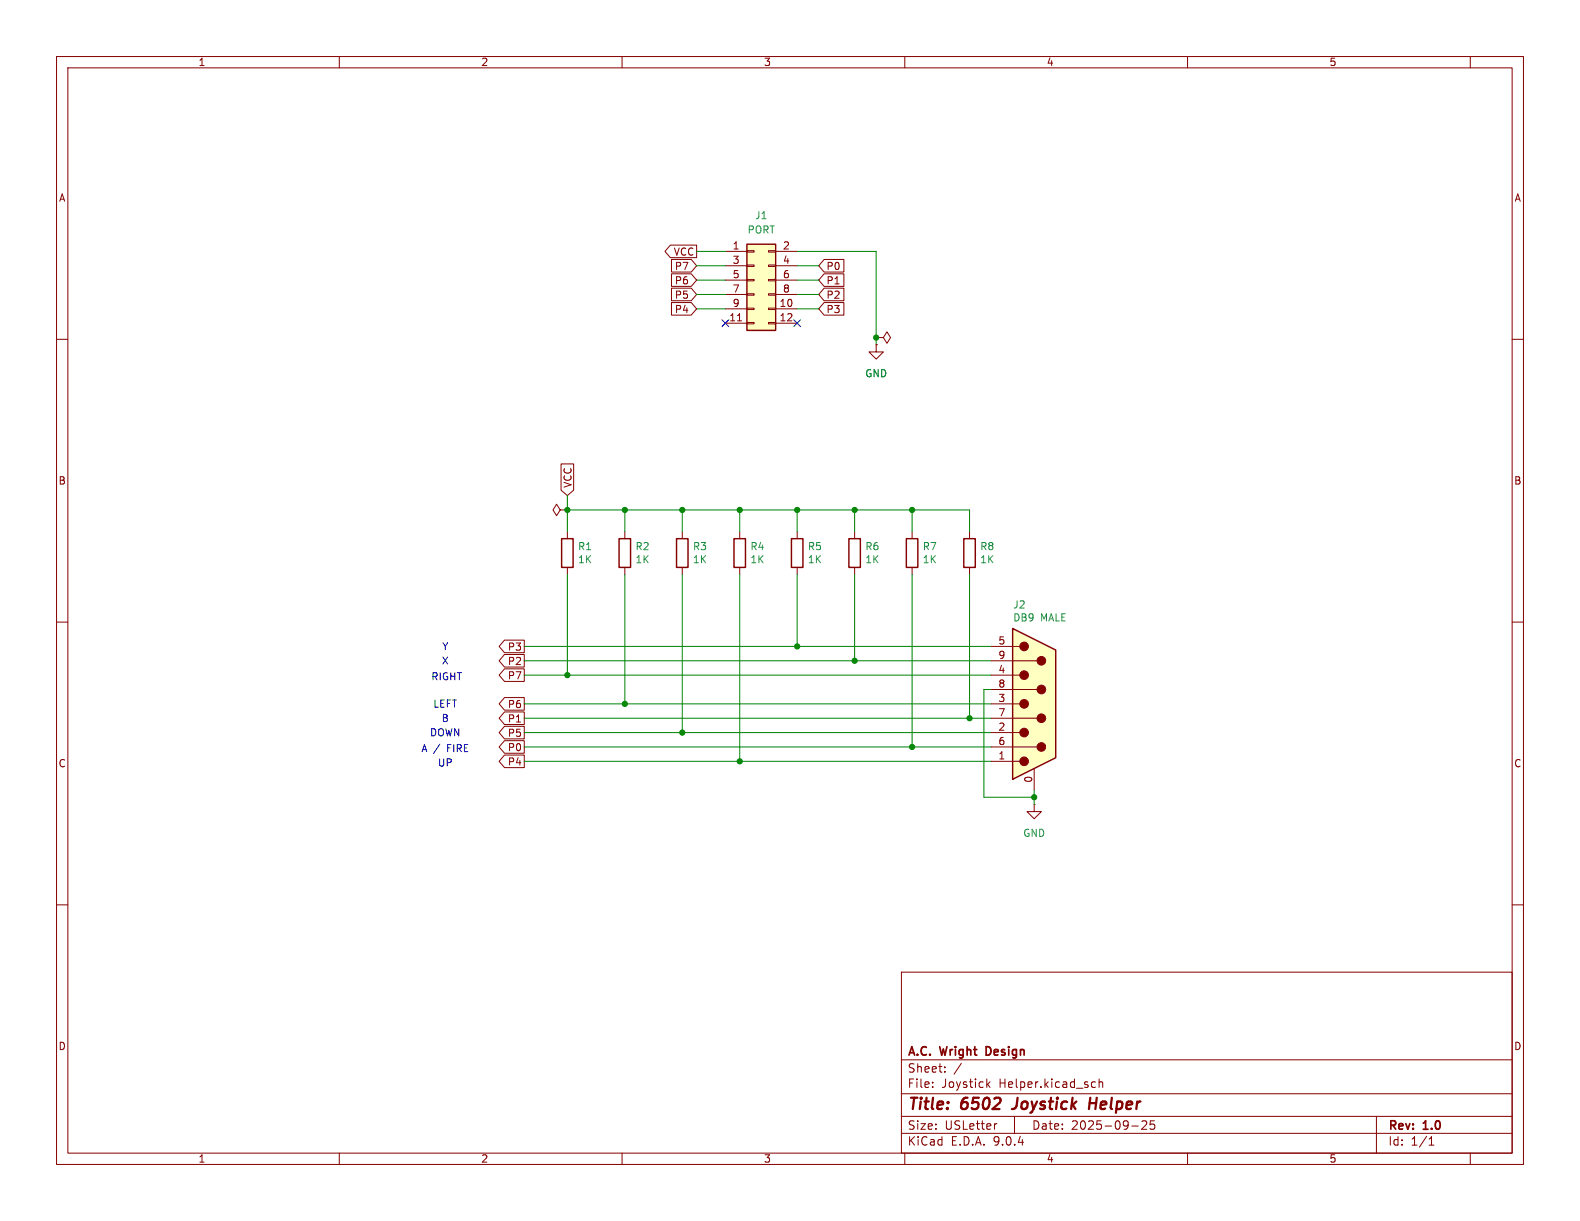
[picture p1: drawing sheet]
<svg xmlns="http://www.w3.org/2000/svg" width="279mm" height="216mm" viewBox="0 0 279 216" stroke-linecap="round" stroke-linejoin="round" font-family="sans-serif">
<g fill="none" stroke="#840000" stroke-width=".18">
<path d="M10 10h259.4v195.9h-259.4zM12 12h255.4v191.9h-255.4zM60 10v2M110 10v2M160 10v2M210 10v2M260 10v2M10 60h2M154.9 61v1.2h1.3l-1.3 1.3-1.2-1.3h1.2M154.9 61h.1M267.4 60h2M99.1 90.2l-.7-1-.6 1 .6 1 .7-1h1.2"/>
<path d="M100.3 90.2h.1M100.3 94v1.3M110.5 94v1.3M141 94v1.3M151.1 94v1.3M161.3 94v1.3M10 110h2M100.3 100.3v1.3M110.5 100.3v1.3M141 100.3v1.3M151.1 100.3v1.3M161.3 100.3v1.3"/>
<path d="M267.4 110h2M182.9 142.2v1.3h1.2l-1.2 1.3-1.3-1.3h1.3M182.9 142.2h.1M10 160h2M159.4 171.9h108v32h-108zM267.4 160h2M159.4 197.4h108M159.4 193.4h108M159.4 187.4h108M164.9 192.1v.2M164.9 191.4v.1M167.1 189.4v.2"/>
<path d="M167.1 188.7v.1M170 188l-1.3 1.9M174.6 191.7l.5 .6M175.1 191.3l-.6 .6M176.3 198.7l-.3 .1M179.4 197.4v3M193.3 191.3l.4 .1M193.7 192.2l-.4 .1M194.4 191.4l.2-.1 .3 .1 .1 .9M194.4 190.8v1.5M200.1 199.1h1.2M202.7 198.3v.5l-.8 .9h.9"/>
<path d="M203.4 198.2v.7l.2-.1h.5l.1 .6-.3 .3-.5-.2M243.4 197.4v6.5M60 203.9v2M110 203.9v2M159.4 200.4h108M160 203.9v2M210 203.9v2M252.7 202.5h.9M252.7 201.4l.4-.4v1.5M260 203.9v2"/>
</g>
<path d="M179.4 196l-.5 .1M192.7 195.1h1.1M192.8 194.1l-.2 2" fill="none" stroke="#840000" stroke-width=".4"/>
<path d="M174.7 185.1h-.3v1.5h.3" fill="none" stroke="#840000" stroke-width=".3"/>
<path d="M99.3 95.3h2v5h-2zM109.5 95.3h2v5h-2zM140 95.3h2v5h-2zM150.1 95.3h2v5h-2zM160.3 95.3h2v5h-2z" fill="none" stroke="#840000" stroke-width=".25"/>
<path d="M179.1 111.1l7.6 3.8v19.1l-7.6 3.8z" fill="#ffffc2"/>
<path d="M171.4 94v1.3M171.4 100.3v1.3M175.3 114.3h5M175.3 116.8h8.1M175.3 119.4h5M175.3 121.9h8.1M175.3 124.5h5M175.3 127h8.1M175.3 129.5h5M175.3 132.1h8.1M175.3 134.6h5M182.9 135.9v3.8" fill="none" stroke="#840000" stroke-width=".18"/>
<path d="M170.4 95.3h2.1v5h-2.1zM179.1 111.1l7.6 3.8v19.1l-7.6 3.8z" fill="none" stroke="#840000" stroke-width=".25"/>
<g fill="#840000" stroke="#840000" stroke-width=".18">
<circle cx="181.1" cy="114.3" r=".76"/>
<circle cx="181.1" cy="119.4" r=".76"/>
<circle cx="181.1" cy="124.5" r=".76"/>
<circle cx="181.1" cy="129.5" r=".76"/>
<circle cx="181.1" cy="134.6" r=".76"/>
<circle cx="184.1" cy="116.8" r=".76"/>
<circle cx="184.1" cy="121.9" r=".76"/>
<circle cx="184.1" cy="127" r=".76"/>
<circle cx="184.1" cy="132.1" r=".76"/>
</g>
<path d="M132.1 43.2h5.1v15.2h-5.1z" fill="#ffffc2"/>
<path d="M132.1 43.2h5.1v15.2h-5.1zM119.6 95.3h2.1v5h-2.1zM129.8 95.3h2v5h-2z" fill="none" stroke="#840000" stroke-width=".25"/>
<g fill="none" stroke="#840000" stroke-width=".18">
<path d="M118.5 43.3h4.7v2.3h-4.7l-.9-1.1zM118.7 51h3.5l1 1.1-1 1.1h-3.5zM118.7 53.5h3.5l1 1.1-1 1.1h-3.5zM118.7 45.9h3.5l1 1.1-1 1.1h-3.5zM118.7 48.4h3.5l1 1.1-1 1.1h-3.5zM128.3 44.5h3.8M128.3 47h3.8M128.3 49.5h3.8M128.3 52.1h3.8M128.3 54.6h3.8M128.3 57.2h3.8M130.4 56.7h.7"/>
<path d="M132.1 44.3h1.2v.3h-1.2zM132.1 46.9h1.2v.2h-1.2zM132.1 49.4h1.2v.3h-1.2zM132.1 51.9h1.2v.3h-1.2zM132.1 54.5h1.2v.2h-1.2zM132.1 57h1.2v.3h-1.2zM135.9 44.3h1.3v.3h-1.3zM135.9 46.9h1.3v.2h-1.3zM135.9 49.4h1.3v.3h-1.3zM135.9 51.9h1.3v.3h-1.3zM135.9 54.5h1.3v.2h-1.3zM135.9 57h1.3v.3h-1.3z"/>
<path d="M137.2 44.5h3.8M137.2 47h3.8M137.2 49.5h3.8M137.2 52.1h3.8M137.2 54.6h3.8M137.2 57.2h3.8M145.7 45.9h3.5v2.2h-3.5l-.9-1.1zM145.7 51h3.5v2.2h-3.5l-.9-1.1zM145.7 53.5h3.5v2.2h-3.5l-.9-1.1zM145.7 48.4h3.5v2.2h-3.5l-.9-1.1zM154.9 59.7h1.3l.6-1 .7 1-.7 1-.6-1M154.9 59.7h.1"/>
<path d="M154.9 61h.1M99.2 82h2.2v4.7l-1.1 .9-1.1-.9zM120.6 94v1.3M130.8 94v1.3M89.2 113.2h3.5v2.2h-3.5l-.9-1.1zM89.2 118.3h3.5v2.2h-3.5l-.9-1.1zM89.2 115.7h3.5v2.3h-3.5l-.9-1.2zM120.6 100.3v1.3M130.8 100.3v1.3M89.2 125.9h3.5v2.2h-3.5l-.9-1.1zM89.2 133.5h3.5v2.2h-3.5l-.9-1.1zM89.2 128.4h3.5v2.3h-3.5l-.9-1.2z"/>
<path d="M89.2 131h3.5v2.2h-3.5l-.9-1.1zM89.2 123.3h3.5v2.3h-3.5l-.9-1.1z"/>
</g>
<g fill="none" stroke="#008400" stroke-width=".18">
<path d="M123.2 52.1h5.1M123.2 47h5.1M123.2 44.5h5.1M123.2 54.6h5.1M123.2 49.5h5.1M141 52.1h3.8M141 47h3.8M141 44.5h13.9v16.5M141 54.6h3.8M141 49.5h3.8M100.3 90.2h71.1v3.8M100.3 87.6v6.4"/>
<path d="M110.5 90.2v3.8M120.6 90.2v3.8M130.8 90.2v3.8M141 90.2v3.8M151.1 90.2v3.8M161.3 90.2v3.8M92.7 119.4h82.6M92.7 114.3h82.6M92.7 116.8h82.6M100.3 101.6v17.8M110.5 101.6v22.9M120.6 101.6v27.9"/>
<path d="M130.8 101.6v33M141 101.6v12.7M151.1 101.6v15.2M161.3 101.6v30.5M171.4 101.6v25.4M92.7 134.6h82.6M92.7 124.5h82.6M92.7 132.1h82.6M92.7 127h82.6M92.7 129.5h82.6M175.3 121.9h-1.3v19.1h8.9M182.9 139.7v2.5"/>
</g>
<path d="M127.7 56.5l1.2 1.3M128.9 56.5l-1.2 1.3M140.4 56.5l1.2 1.3M141.6 56.5l-1.2 1.3" fill="none" stroke="#000084" stroke-width=".18"/>
<g fill="#008400" stroke="#008400" stroke-width=".18">
<circle cx="100.3" cy="119.4" r=".46"/>
<circle cx="110.5" cy="124.5" r=".46"/>
<circle cx="120.6" cy="129.5" r=".46"/>
<circle cx="151.1" cy="90.2" r=".46"/>
<circle cx="141" cy="90.2" r=".46"/>
<circle cx="130.8" cy="90.2" r=".46"/>
<circle cx="182.9" cy="141" r=".46"/>
<circle cx="161.3" cy="90.2" r=".46"/>
<circle cx="154.9" cy="59.7" r=".46"/>
<circle cx="120.6" cy="90.2" r=".46"/>
<circle cx="151.1" cy="116.8" r=".46"/>
<circle cx="141" cy="114.3" r=".46"/>
<circle cx="110.5" cy="90.2" r=".46"/>
<circle cx="100.3" cy="90.2" r=".46"/>
<circle cx="130.8" cy="134.6" r=".46"/>
<circle cx="161.3" cy="132.1" r=".46"/>
<circle cx="171.4" cy="127" r=".46"/>
</g>
<g font-size="2.8" fill="#840000">
<text x="160.4" y="196.8">Title:</text>
<text x="170.1" y="196.8">6502</text>
<text x="180" y="196.8">Joystick</text>
<text x="194.2" y="196.8">Helper</text>
</g>
<g font-size="2.1" fill="#840000">
<text x="160.4" y="189.9">Sheet:</text>
<text x="160.4" y="187.1">A.C.</text>
<text x="166.4" y="187.1">Wright</text>
<text x="175" y="187.1">Design</text>
<text x="160.4" y="192.6">File:</text>
<text x="166.5" y="192.6">Joystick</text>
<text x="176.7" y="192.6">Helper.kicad_sch</text>
<text x="160.4" y="202.8">KiCad</text>
<text x="160.4" y="200">Size:</text>
<text x="167.1" y="200">USLetter</text>
<text x="168.1" y="202.8">E.D.A.</text>
<text x="175.7" y="202.8">9.0.4</text>
<text x="182.4" y="200">Date:</text>
<text x="189.4" y="200">2025-09-25</text>
<text x="245.4" y="200.2">Rev:</text>
<text x="245.4" y="202.8">Id:</text>
<text x="249.5" y="202.8">1/1</text>
<text x="251.8" y="200.2">1.0</text>
</g>
<g font-size="1.8" fill="#840000">
<text x="35" y="11.9">1</text>
<text x="85" y="11.9">2</text>
<text x="135" y="11.9">3</text>
<text x="185" y="11.9">4</text>
<text x="235" y="11.9">5</text>
<text x="10.3" y="35.9">A</text>
<text x="267.7" y="35.9">A</text>
<text x="119" y="45.4">VCC</text>
<text x="119.2" y="47.9">P7</text>
<text x="129.5" y="44.2">1</text>
<text x="129.5" y="46.7">3</text>
<text x="138.4" y="44.2">2</text>
<text x="138.4" y="46.7">4</text>
<text x="146" y="47.9">P0</text>
<text x="119.2" y="53">P5</text>
<text x="119.2" y="50.5">P6</text>
<text x="129.5" y="49.3">5</text>
<text x="129.5" y="51.8">7</text>
<text x="138.4" y="49.3">6</text>
<text x="138.4" y="51.8">8</text>
<text x="146" y="53">P2</text>
<text x="146" y="50.5">P1</text>
<text x="119.2" y="55.6">P4</text>
<text x="128.9" y="56.9">11</text>
<text x="129.5" y="54.4">9</text>
<text x="137.8" y="54.4">10</text>
<text x="137.8" y="56.9">12</text>
<text x="146" y="55.6">P3</text>
<text x="10.3" y="85.9">B</text>
<text x="101.3" y="86.4" transform="rotate(-90 101.3 86.4)">VCC</text>
<text x="267.7" y="85.9">B</text>
<text x="89.7" y="115.3">P3</text>
<text x="89.7" y="117.8">P2</text>
<text x="176.5" y="114">5</text>
<text x="176.5" y="116.6">9</text>
<text x="176.5" y="119.1">4</text>
<text x="89.7" y="125.4">P6</text>
<text x="89.7" y="120.3">P7</text>
<text x="176.5" y="121.7">8</text>
<text x="176.5" y="124.2">3</text>
<text x="89.7" y="128">P1</text>
<text x="89.7" y="130.5">P5</text>
<text x="176.5" y="126.7">7</text>
<text x="176.5" y="129.3">2</text>
<text x="176.5" y="131.8">6</text>
<text x="10.3" y="135.9">C</text>
<text x="89.7" y="135.6">P4</text>
<text x="89.7" y="133">P0</text>
<text x="176.5" y="134.4">1</text>
<text x="267.7" y="135.9">C</text>
<text x="182.6" y="138.5" transform="rotate(-90 182.6 138.5)">0</text>
<text x="10.3" y="185.9">D</text>
<text x="267.7" y="185.9">D</text>
<text x="35" y="205.8">1</text>
<text x="85" y="205.8">2</text>
<text x="135" y="205.8">3</text>
<text x="185" y="205.8">4</text>
<text x="235" y="205.8">5</text>
</g>
<g font-size="1.8" fill="#008484">
<text x="132.1" y="41.5">PORT</text>
<text x="133.4" y="39">J1</text>
<text x="152.9" y="66.9">GND</text>
<text x="102.1" y="97.5">R1</text>
<text x="102.1" y="99.8">1K</text>
<text x="112.3" y="97.5">R2</text>
<text x="112.3" y="99.8">1K</text>
<text x="122.4" y="97.5">R3</text>
<text x="122.4" y="99.8">1K</text>
<text x="132.6" y="97.5">R4</text>
<text x="132.6" y="99.8">1K</text>
<text x="142.8" y="97.5">R5</text>
<text x="142.8" y="99.8">1K</text>
<text x="152.9" y="97.5">R6</text>
<text x="152.9" y="99.8">1K</text>
<text x="163.1" y="97.5">R7</text>
<text x="163.1" y="99.8">1K</text>
<text x="173.2" y="97.5">R8</text>
<text x="173.2" y="99.8">1K</text>
<text x="179.1" y="107.8">J2</text>
<text x="179.1" y="110.1">DB9</text>
<text x="184" y="110.1">MALE</text>
<text x="180.8" y="148.2">GND</text>
</g>
<g font-size="1.8" fill="#0000c2">
<text x="78" y="117.7">X</text>
<text x="78.1" y="115.2">Y</text>
<text x="76.2" y="120.5">RIGHT</text>
<text x="76.5" y="125.3">LEFT</text>
<text x="75.9" y="130.4">DOWN</text>
<text x="78" y="127.9">B</text>
<text x="74.4" y="133.2">A /</text>
<text x="77.3" y="135.7">UP</text>
<text x="79.2" y="133.2">FIRE</text>
</g>
</svg>
